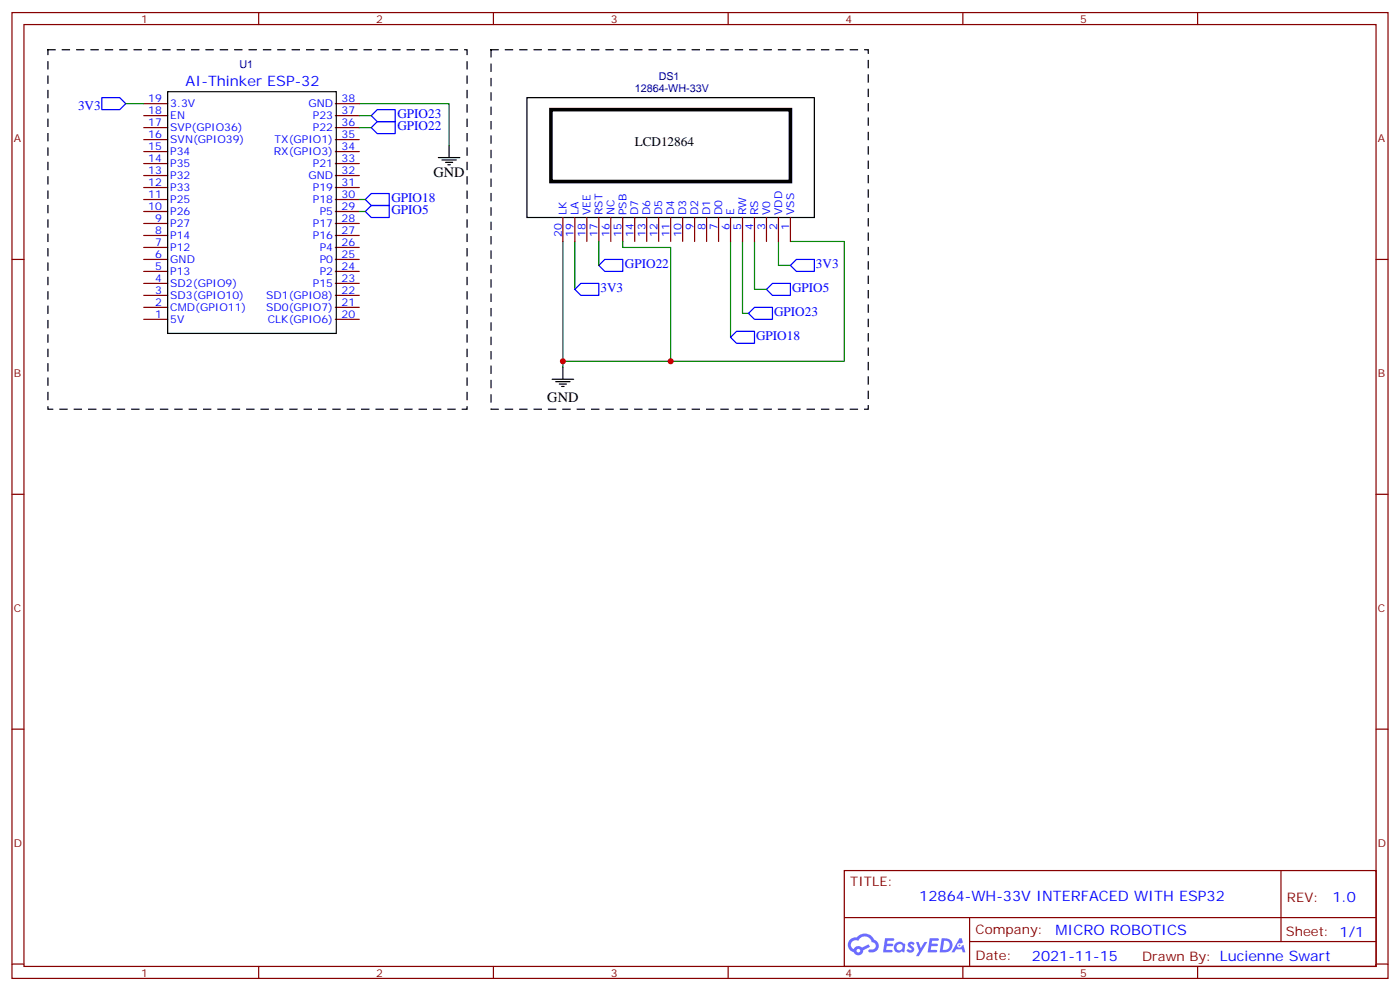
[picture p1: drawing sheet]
<svg xmlns="http://www.w3.org/2000/svg" width="412mm" height="292mm" viewBox="0 0 412 292" stroke-linecap="round" stroke-linejoin="round" font-family="sans-serif">
<g fill="none" stroke="#870000" stroke-width=".35">
<path d="M3.5 3.7h405.4v284.3h-405.4zM7.1 7.2h398.2v277.3h-398.2zM76.2 3.7v3.5M145.3 3.7v3.5M214.5 3.7v3.5M283.6 3.7v3.5M352.8 3.7v3.5M3.5 76.4h3.6M405.3 76.4h3.6M3.5 145.5h3.6M405.3 145.5h3.6M3.5 214.7h3.6"/>
<path d="M405.3 214.7h3.6M248.7 256.3h156.6v28.2h-156.6zM377.3 256.3v20.9M248.7 270.1h156.5M285.6 277.2h119.6M285.6 270.1v14.2M3.5 283.8h3.6M76.2 284.5v3.5M145.3 284.5v3.5M214.5 284.5v3.5M283.6 284.5v3.5M352.8 284.5v3.5"/>
<path d="M405.3 283.8h3.6"/>
</g>
<g fill="#5487ff">
<path d="M267.7 277.5a1.22 1.22 0 0 1 1.7 .2l-.4 .6a.47 .47 0 0 0-.3-.4 .47 .47 0 0 0-.5 .2l.1 .2a1.14 1.14 0 0 1 .8 1.8 1.14 1.14 0 0 1-1.9 0l-.2-.2 .5-.6 .7 .5a.29 .29 0 0 0 .3-.3 .29 .29 0 0 0-.2-.3 1.04 1.04 0 0 1-.6-1.7z"/>
<path d="M260.7 276.2h2.4l.3 .2-.2 .5-1.8 .1-.1 .8h1.5l.3 .4-.3 .4h-1.6l-.2 1.1h1.7l.2 .3-.2 .3-2.6 .1z"/>
<path d="M273.8 276.2h2.4l.3 .2-.1 .5-1.8 .1-.2 .8h1.6l.3 .4-.4 .4-1.6-.1-.1 1.1 1.7 .1 .2 .3-.2 .3-2.6 .1z"/>
<path d="M282.6 276.2h.7l.3 1.3-.6 .3a.69 .69 0 0 0-1 .3 .69 .69 0 0 0 .4 .9 .69 .69 0 0 0 .9-.6l.5-.2 .6 2.2h-.8l-.2-.9h-1.8l-.5 .9h-.8z"/>
<path d="M269.8 277.3h.8l.6 1.8 1.1-1.8h.9l-2.6 4.2h-.8l.9-1.5z"/>
<path d="M277.4 276.2l-.6 4.2h1.3a2.11 2.11 0 0 0 2.5-2.1 2.11 2.11 0 0 0-2.5-2.1zM278.1 277a1.39 1.39 0 0 1 1.7 1.4 1.39 1.39 0 0 1-1.8 1.2h-.3z"/>
<path d="M263.7 277.8a1.54 1.54 0 0 0-.1 2.2 1.54 1.54 0 0 0 2.2 .1l.6 .3 .3-2.3-.2-.3h-.4a1.49 1.49 0 0 0-2.4 0zM264 278.8a.94 .94 0 0 1 1.8 0 .94 .94 0 0 1-1.8 0z"/>
<path d="M250.4 276.6a2.18 2.18 0 0 0 1.1 3.7 1.44 1.44 0 0 0 1.6 .9 1.44 1.44 0 0 0 1.2-1.4l2-1.1-.5-.7-1.9 1a1.47 1.47 0 0 0-2.4 .4 1.39 1.39 0 0 1-.7-1.9 1.39 1.39 0 0 1 2-.5 2.12 2.12 0 0 1 2.2-1.3 2.12 2.12 0 0 1 1.9 1.7 1.14 1.14 0 0 1 1.1 1.4 1.14 1.14 0 0 1-1.7 .7 .43 .43 0 0 0-.5 .4 .43 .43 0 0 0 .4 .5 1.98 1.98 0 0 0 2.5-1.2 1.98 1.98 0 0 0-1.2-2.6 3.1 3.1 0 0 0-5.3-.6l-.9 .1zM252.3 279.9a.55 .55 0 0 1 1.1 0 .55 .55 0 0 1-1.1 0z"/>
<circle cx="282.6" cy="278.3" r=".26"/>
</g>
<g fill="none" stroke="#008700" stroke-width=".35">
<path d="M37 30.5h5.3M105.8 30.5h26.5v12.4M105.8 34h3.6M105.8 37.6h3.6M105.8 58.7h1.8M105.8 62.3h1.8M165.8 71.1v37M169.3 71.1v14.1M176.4 71.1v7M183.4 71.1v1.7h14.2v33.6M215.2 71.1v28.2M218.7 71.1v21.2h1.8"/>
<path d="M222.2 71.1v14.1h3.6M229.3 71.1v7h3.5M232.8 71.1h15.9v35.3h-82.9"/>
</g>
<path d="M49.4 27h49.7v71.2h-49.7zM155.2 28.8h84.7v35.2h-84.7zM129.1 46.4h6.4M130.2 47.1h4.2M131.2 47.8h2.1M131.9 48.5h.7M132.3 42.9v3.5M162.6 111.7h6.4M163.7 112.4h4.2M164.7 113.1h2.2M165.5 113.8h.7M165.8 108.1v3.6" fill="none" stroke="#000" stroke-width=".35"/>
<path d="M30 28.8h5.3l1.7 1.7-1.7 1.8h-5.3zM109.4 34l1.7-1.7h5.3v3.5h-5.3zM111.1 35.8h5.3v3.5h-5.3l-1.7-1.7zM107.6 58.7l1.8-1.7h5.3v3.5h-5.3zM107.6 62.3l1.8-1.8h5.3v3.5h-5.3zM176.4 78.1l1.8-1.7h5.2v3.5h-5.2zM232.8 78.1l1.8-1.7h5.3v3.5h-5.3zM169.3 85.2l1.8-1.8h5.3v3.6h-5.3zM215.2 99.3l1.8-1.8h5.2v3.6h-5.2zM220.5 92.3l1.7-1.8h5.3v3.5h-5.3zM225.8 85.2l1.7-1.8h5.3v3.6h-5.3z" fill="none" stroke="#00f" stroke-width=".35"/>
<path d="M14.1 14.6h123.5v105.9h-123.5zM144.6 14.6h111.2v105.9h-111.2z" fill="none" stroke="#000" stroke-width=".35" stroke-dasharray="2.1 2.1"/>
<path d="M162.3 32.3h70.5v21.1h-70.5z" fill="none" stroke="#000" stroke-width="1.1"/>
<g fill="none" stroke="#870000" stroke-width=".35">
<path d="M42.3 37.6h7.1M42.3 34h7.1M42.3 30.5h7.1M98.8 37.6h7M98.8 34h7M98.8 30.5h7M42.3 58.7h7.1M42.3 55.2h7.1M42.3 51.7h7.1M42.3 48.2h7.1M42.3 44.6h7.1M42.3 41.1h7.1"/>
<path d="M98.8 58.7h7M98.8 55.2h7M98.8 51.7h7M98.8 48.2h7M98.8 44.6h7M98.8 41.1h7M42.3 79.9h7.1M42.3 76.4h7.1M42.3 72.8h7.1M42.3 69.3h7.1M42.3 65.8h7.1M42.3 62.3h7.1"/>
<path d="M98.8 79.9h7M98.8 76.4h7M98.8 72.8h7M98.8 69.3h7M98.8 65.8h7M98.8 62.3h7M165.8 64v7.1M169.3 64v7.1M172.9 64v7.1M176.4 64v7.1M179.9 64v7.1M183.4 64v7.1"/>
<path d="M187 64v7.1M190.5 64v7.1M194 64v7.1M197.6 64v7.1M201.1 64v7.1M204.6 64v7.1M208.1 64v7.1M211.7 64v7.1M215.2 64v7.1M218.7 64v7.1M222.2 64v7.1M225.8 64v7.1"/>
<path d="M229.3 64v7.1M232.8 64v7.1M42.3 94h7.1M42.3 90.5h7.1M42.3 87h7.1M42.3 83.4h7.1M98.8 94h7M98.8 90.5h7M98.8 87h7M98.8 83.4h7"/>
</g>
<g fill="#c00">
<circle cx="165.8" cy="106.4" r=".88"/>
<circle cx="197.6" cy="106.4" r=".88"/>
</g>
<g font-size="4.2" fill="#00f">
<text x="54.7" y="25.2">AI-Thinker ESP-32</text>
<text x="270.8" y="265.3">12864-WH-33V INTERFACED WITH ESP32</text>
<text x="392.5" y="265.6">1.0</text>
<text x="310.9" y="275.1">MICRO ROBOTICS</text>
<text x="304" y="282.9">2021-11-15</text>
</g>
<g font-size="4.2">
<text x="127.7" y="52">GND</text>
<text x="161.2" y="118.4">GND</text>
</g>
<g font-size="3.9" fill="#00f">
<text x="23" y="32.3">3V3</text>
<text x="117.1" y="34.7">GPIO23</text>
<text x="117.1" y="38.3">GPIO22</text>
<text x="115.3" y="59.4">GPIO18</text>
<text x="115.3" y="63">GPIO5</text>
<text x="184.1" y="78.8">GPIO22</text>
<text x="240.4" y="78.9">3V3</text>
<text x="176.9" y="86">3V3</text>
<text x="233.3" y="86">GPIO5</text>
<text x="228" y="93">GPIO23</text>
<text x="222.7" y="100.1">GPIO18</text>
</g>
<text font-size="3.9" x="187" y="42.9">LCD12864</text>
<g font-size="3.9" fill="#800">
<text x="250.5" y="260.9">TITLE:</text>
<text x="379.1" y="265.6">REV:</text>
<text x="287.4" y="275.1">Company:</text>
<text x="378.7" y="275.7">Sheet: 1/1</text>
<text x="287.4" y="282.8">Date:</text>
<text x="336.4" y="282.8">Drawn By: Lucienne Swart</text>
</g>
<g font-size="3.2" fill="#800">
<text x="41.6" y="6.7">1</text>
<text x="110.8" y="6.7">2</text>
<text x="179.9" y="6.7">3</text>
<text x="249.1" y="6.7">4</text>
<text x="318.2" y="6.7">5</text>
<text x="4.1" y="41.8">A</text>
<text x="405.9" y="41.8">A</text>
<text x="4.1" y="110.9">B</text>
<text x="405.9" y="110.9">B</text>
<text x="4.1" y="180.1">C</text>
<text x="405.9" y="180.1">C</text>
<text x="4.1" y="249.2">D</text>
<text x="405.9" y="249.2">D</text>
<text x="41.6" y="287.5">1</text>
<text x="110.8" y="287.5">2</text>
<text x="179.9" y="287.5">3</text>
<text x="249.1" y="287.5">4</text>
<text x="318.2" y="287.5">5</text>
</g>
<g font-size="3.2" fill="#000080">
<text x="70.6" y="19.9">U1</text>
<text x="194" y="23.5">DS1</text>
<text x="187" y="27">12864-WH-33V</text>
</g>
<g font-size="3.2" fill="#00f">
<text x="43.7" y="33.6">18</text>
<text x="43.7" y="30.1">19</text>
<text x="50.2" y="35">EN</text>
<text x="50.2" y="31.5">3.3V</text>
<text x="90.9" y="31.5">GND</text>
<text x="92.2" y="35">P23</text>
<text x="100.6" y="33.6">37</text>
<text x="100.6" y="30.1">38</text>
<text x="43.7" y="40.7">16</text>
<text x="43.7" y="37.1">17</text>
<text x="50.2" y="38.5">SVP(GPIO36)</text>
<text x="92.2" y="38.5">P22</text>
<text x="100.6" y="40.7">35</text>
<text x="100.6" y="37.1">36</text>
<text x="43.7" y="47.7">14</text>
<text x="43.7" y="44.2">15</text>
<text x="50.2" y="45.6">P34</text>
<text x="50.2" y="42.1">SVN(GPIO39)</text>
<text x="80.7" y="45.6">RX(GPIO3)</text>
<text x="80.9" y="42.1">TX(GPIO1)</text>
<text x="100.6" y="47.7">33</text>
<text x="100.6" y="44.2">34</text>
<text x="43.7" y="51.2">13</text>
<text x="50.2" y="52.7">P32</text>
<text x="50.2" y="49.1">P35</text>
<text x="90.9" y="52.7">GND</text>
<text x="92.2" y="49.1">P21</text>
<text x="100.6" y="51.2">32</text>
<text x="43.7" y="58.3">11</text>
<text x="43.7" y="54.8">12</text>
<text x="50.2" y="59.7">P25</text>
<text x="50.2" y="56.2">P33</text>
<text x="92.2" y="59.7">P18</text>
<text x="92.2" y="56.2">P19</text>
<text x="100.6" y="58.3">30</text>
<text x="100.6" y="54.8">31</text>
<text x="43.7" y="61.8">10</text>
<text x="45.7" y="65.4">9</text>
<text x="50.2" y="63.2">P26</text>
<text x="94.2" y="63.2">P5</text>
<text x="100.6" y="65.4">28</text>
<text x="100.6" y="61.8">29</text>
<text x="166.9" y="63.3" transform="rotate(-90 166.9 63.3)">LK</text>
<text x="170.4" y="63.3" transform="rotate(-90 170.4 63.3)">LA</text>
<text x="173.9" y="63.3" transform="rotate(-90 173.9 63.3)">VEE</text>
<text x="177.4" y="63.3" transform="rotate(-90 177.4 63.3)">RST</text>
<text x="181" y="63.3" transform="rotate(-90 181 63.3)">NC</text>
<text x="184.5" y="63.3" transform="rotate(-90 184.5 63.3)">PSB</text>
<text x="188" y="63.3" transform="rotate(-90 188 63.3)">D7</text>
<text x="191.6" y="63.3" transform="rotate(-90 191.6 63.3)">D6</text>
<text x="195.1" y="63.3" transform="rotate(-90 195.1 63.3)">D5</text>
<text x="198.6" y="63.3" transform="rotate(-90 198.6 63.3)">D4</text>
<text x="202.1" y="63.3" transform="rotate(-90 202.1 63.3)">D3</text>
<text x="205.7" y="63.3" transform="rotate(-90 205.7 63.3)">D2</text>
<text x="209.2" y="63.3" transform="rotate(-90 209.2 63.3)">D1</text>
<text x="212.7" y="63.3" transform="rotate(-90 212.7 63.3)">D0</text>
<text x="216.3" y="63.3" transform="rotate(-90 216.3 63.3)">E</text>
<text x="219.8" y="63.3" transform="rotate(-90 219.8 63.3)">RW</text>
<text x="223.3" y="63.3" transform="rotate(-90 223.3 63.3)">RS</text>
<text x="226.8" y="63.3" transform="rotate(-90 226.8 63.3)">V0</text>
<text x="230.4" y="63.3" transform="rotate(-90 230.4 63.3)">VDD</text>
<text x="233.9" y="63.3" transform="rotate(-90 233.9 63.3)">VSS</text>
<text x="45.7" y="68.9">8</text>
<text x="50.2" y="70.3">P14</text>
<text x="50.2" y="66.8">P27</text>
<text x="92.2" y="70.3">P16</text>
<text x="92.2" y="66.8">P17</text>
<text x="100.6" y="68.9">27</text>
<text x="165.5" y="69.8" transform="rotate(-90 165.5 69.8)">20</text>
<text x="169" y="69.8" transform="rotate(-90 169 69.8)">19</text>
<text x="172.5" y="69.8" transform="rotate(-90 172.5 69.8)">18</text>
<text x="176" y="69.8" transform="rotate(-90 176 69.8)">17</text>
<text x="179.6" y="69.8" transform="rotate(-90 179.6 69.8)">16</text>
<text x="183.1" y="69.8" transform="rotate(-90 183.1 69.8)">15</text>
<text x="186.6" y="69.8" transform="rotate(-90 186.6 69.8)">14</text>
<text x="190.1" y="69.8" transform="rotate(-90 190.1 69.8)">13</text>
<text x="193.7" y="69.8" transform="rotate(-90 193.7 69.8)">12</text>
<text x="197.2" y="69.8" transform="rotate(-90 197.2 69.8)">11</text>
<text x="200.7" y="69.8" transform="rotate(-90 200.7 69.8)">10</text>
<text x="204.3" y="67.8" transform="rotate(-90 204.3 67.8)">9</text>
<text x="207.8" y="67.8" transform="rotate(-90 207.8 67.8)">8</text>
<text x="211.3" y="67.8" transform="rotate(-90 211.3 67.8)">7</text>
<text x="214.8" y="67.8" transform="rotate(-90 214.8 67.8)">6</text>
<text x="218.4" y="67.8" transform="rotate(-90 218.4 67.8)">5</text>
<text x="221.9" y="67.8" transform="rotate(-90 221.9 67.8)">4</text>
<text x="225.4" y="67.8" transform="rotate(-90 225.4 67.8)">3</text>
<text x="229" y="67.8" transform="rotate(-90 229 67.8)">2</text>
<text x="232.5" y="67.8" transform="rotate(-90 232.5 67.8)">1</text>
<text x="45.7" y="75.9">6</text>
<text x="45.7" y="72.4">7</text>
<text x="50.2" y="77.3">GND</text>
<text x="50.2" y="73.8">P12</text>
<text x="94.2" y="77.3">P0</text>
<text x="94.2" y="73.8">P4</text>
<text x="100.6" y="75.9">25</text>
<text x="100.6" y="72.4">26</text>
<text x="45.7" y="83">4</text>
<text x="45.7" y="79.5">5</text>
<text x="50.2" y="80.9">P13</text>
<text x="94.2" y="80.9">P2</text>
<text x="100.6" y="83">23</text>
<text x="100.6" y="79.5">24</text>
<text x="45.7" y="86.5">3</text>
<text x="50.2" y="87.9">SD3(GPIO10)</text>
<text x="50.2" y="84.4">SD2(GPIO9)</text>
<text x="78.4" y="87.9">SD1(GPIO8)</text>
<text x="92.2" y="84.4">P15</text>
<text x="100.6" y="86.5">22</text>
<text x="45.7" y="93.6">1</text>
<text x="45.7" y="90">2</text>
<text x="50.2" y="95">5V</text>
<text x="50.2" y="91.5">CMD(GPIO11)</text>
<text x="78.4" y="91.5">SD0(GPIO7)</text>
<text x="78.9" y="95">CLK(GPIO6)</text>
<text x="100.6" y="93.6">20</text>
<text x="100.6" y="90">21</text>
</g>
</svg>
